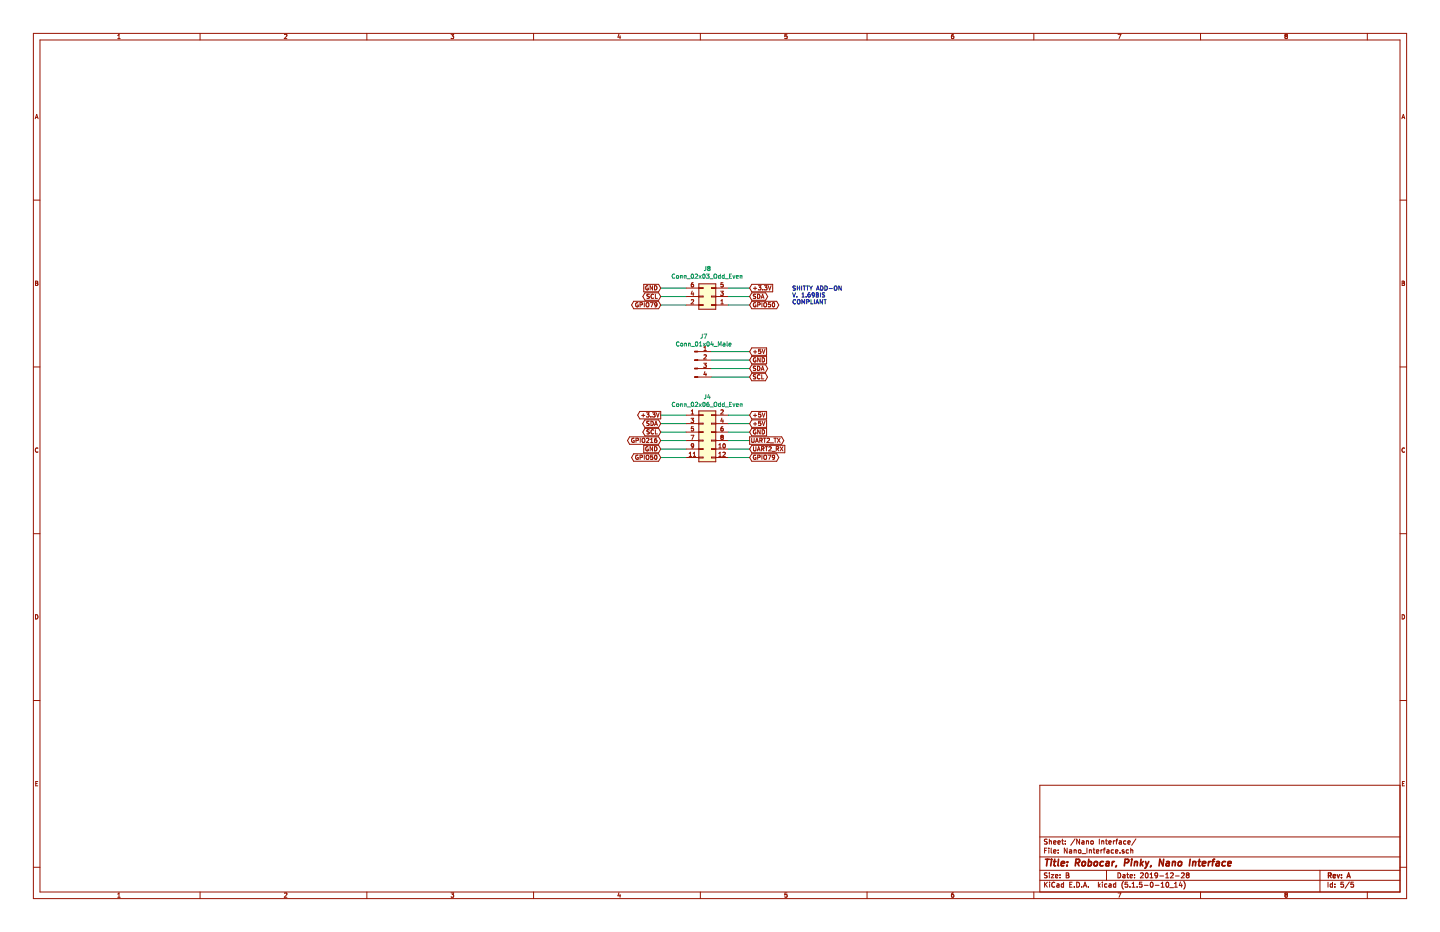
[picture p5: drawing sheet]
EESchema Schematic File Version 4
EELAYER 30 0
EELAYER END
$Descr B 17000 11000
encoding utf-8
Sheet 5 5
Title "Robocar, Pinky, Nano Interface"
Date "2019-12-28"
Rev "A"
Comp ""
Comment1 ""
Comment2 ""
Comment3 ""
Comment4 ""
$EndDescr
$Comp
L Connector_Generic:Conn_02x06_Odd_Even J4
U 1 1
P 8300 5100
F 0 "J4" H 8350 5517 50  0000 C CNN
F 1 "Conn_02x06_Odd_Even" H 8350 5426 50  0000 C CNN
F 2 "Connector_PinHeader_2.54mm:PinHeader_2x06_P2.54mm_Vertical" H 8300 5100 50  0001 C CNN
F 3 "~" H 8300 5100 50  0001 C CNN
F 4 "67997-112HLF" H 8300 5100 50  0001 C CNN "MPN"
	1    8300 5100
	1    0    0    -1  
$EndComp
Text GLabel 8850 4900 2    50   Input ~ 0
+5V
Text GLabel 8850 5000 2    50   Input ~ 0
+5V
Wire Wire Line
	8600 4900 8850 4900
Wire Wire Line
	8600 5000 8850 5000
Text GLabel 8850 5100 2    50   Input ~ 0
GND
Text GLabel 7800 5300 0    50   Input ~ 0
GND
Wire Wire Line
	8600 5100 8850 5100
Wire Wire Line
	7800 5300 8100 5300
Text GLabel 7800 5000 0    50   BiDi ~ 0
SDA
Text GLabel 7800 5100 0    50   BiDi ~ 0
SCL
Text GLabel 7800 5200 0    50   BiDi ~ 0
GPIO216
Text GLabel 7800 5400 0    50   BiDi ~ 0
GPIO50
Text GLabel 8850 5400 2    50   BiDi ~ 0
GPIO79
Wire Wire Line
	7800 5000 8100 5000
Wire Wire Line
	7800 5100 8100 5100
Wire Wire Line
	7800 5200 8100 5200
Wire Wire Line
	8100 5400 7800 5400
Wire Wire Line
	8600 5400 8850 5400
Text GLabel 8850 5200 2    50   Output ~ 0
UART2_TX
Text GLabel 8850 5300 2    50   Input ~ 0
UART2_RX
Wire Wire Line
	8600 5200 8850 5200
Wire Wire Line
	8850 5300 8600 5300
Text GLabel 8850 3500 2    50   BiDi ~ 0
SDA
Text GLabel 7800 3500 0    50   BiDi ~ 0
SCL
Text GLabel 7800 3400 0    50   Input ~ 0
GND
Text GLabel 7800 4900 0    50   Output ~ 0
+3.3V
Wire Wire Line
	8100 4900 7800 4900
$Comp
L Connector:Conn_01x04_Male J7
U 1 1
P 8200 4250
F 0 "J7" H 8308 4531 50  0000 C CNN
F 1 "Conn_01x04_Male" H 8308 4440 50  0000 C CNN
F 2 "Connector_PinHeader_2.54mm:PinHeader_1x04_P2.54mm_Vertical" H 8200 4250 50  0001 C CNN
F 3 "~" H 8200 4250 50  0001 C CNN
	1    8200 4250
	1    0    0    -1  
$EndComp
Text GLabel 8850 4150 2    50   Input ~ 0
+5V
Text GLabel 8850 4250 2    50   Input ~ 0
GND
Text GLabel 8850 3600 2    50   BiDi ~ 0
GPIO50
Text GLabel 7800 3600 0    50   BiDi ~ 0
GPIO79
Text GLabel 8850 3400 2    50   Input ~ 0
+3.3V
$Comp
L Connector_Generic:Conn_02x03_Odd_Even J8
U 1 1
P 8400 3500
F 0 "J8" H 8450 3175 50  0000 C CNN
F 1 "Conn_02x03_Odd_Even" H 8450 3266 50  0000 C CNN
F 2 "Connector_IDC:IDC-Header_2x03_P2.54mm_Vertical" H 8400 3500 50  0001 C CNN
F 3 "~" H 8400 3500 50  0001 C CNN
F 4 "SFH11-NBPC-D03-ST-BK" H 8400 3500 50  0001 C CNN "MPN"
	1    8400 3500
	-1   0    0    1   
$EndComp
Wire Wire Line
	7800 3400 8100 3400
Wire Wire Line
	8100 3500 7800 3500
Wire Wire Line
	7800 3600 8100 3600
Wire Wire Line
	8600 3400 8850 3400
Wire Wire Line
	8850 3500 8600 3500
Wire Wire Line
	8600 3600 8850 3600
Wire Wire Line
	8400 4150 8850 4150
Wire Wire Line
	8850 4250 8400 4250
Text GLabel 8850 4350 2    50   BiDi ~ 0
SDA
Text GLabel 8850 4450 2    50   BiDi ~ 0
SCL
Wire Wire Line
	8850 4350 8400 4350
Wire Wire Line
	8400 4450 8850 4450
Text Notes 9350 3600 0    50   ~ 0
SHITTY ADD-ON\nV. 1.69BIS\nCOMPLIANT
$EndSCHEMATC
